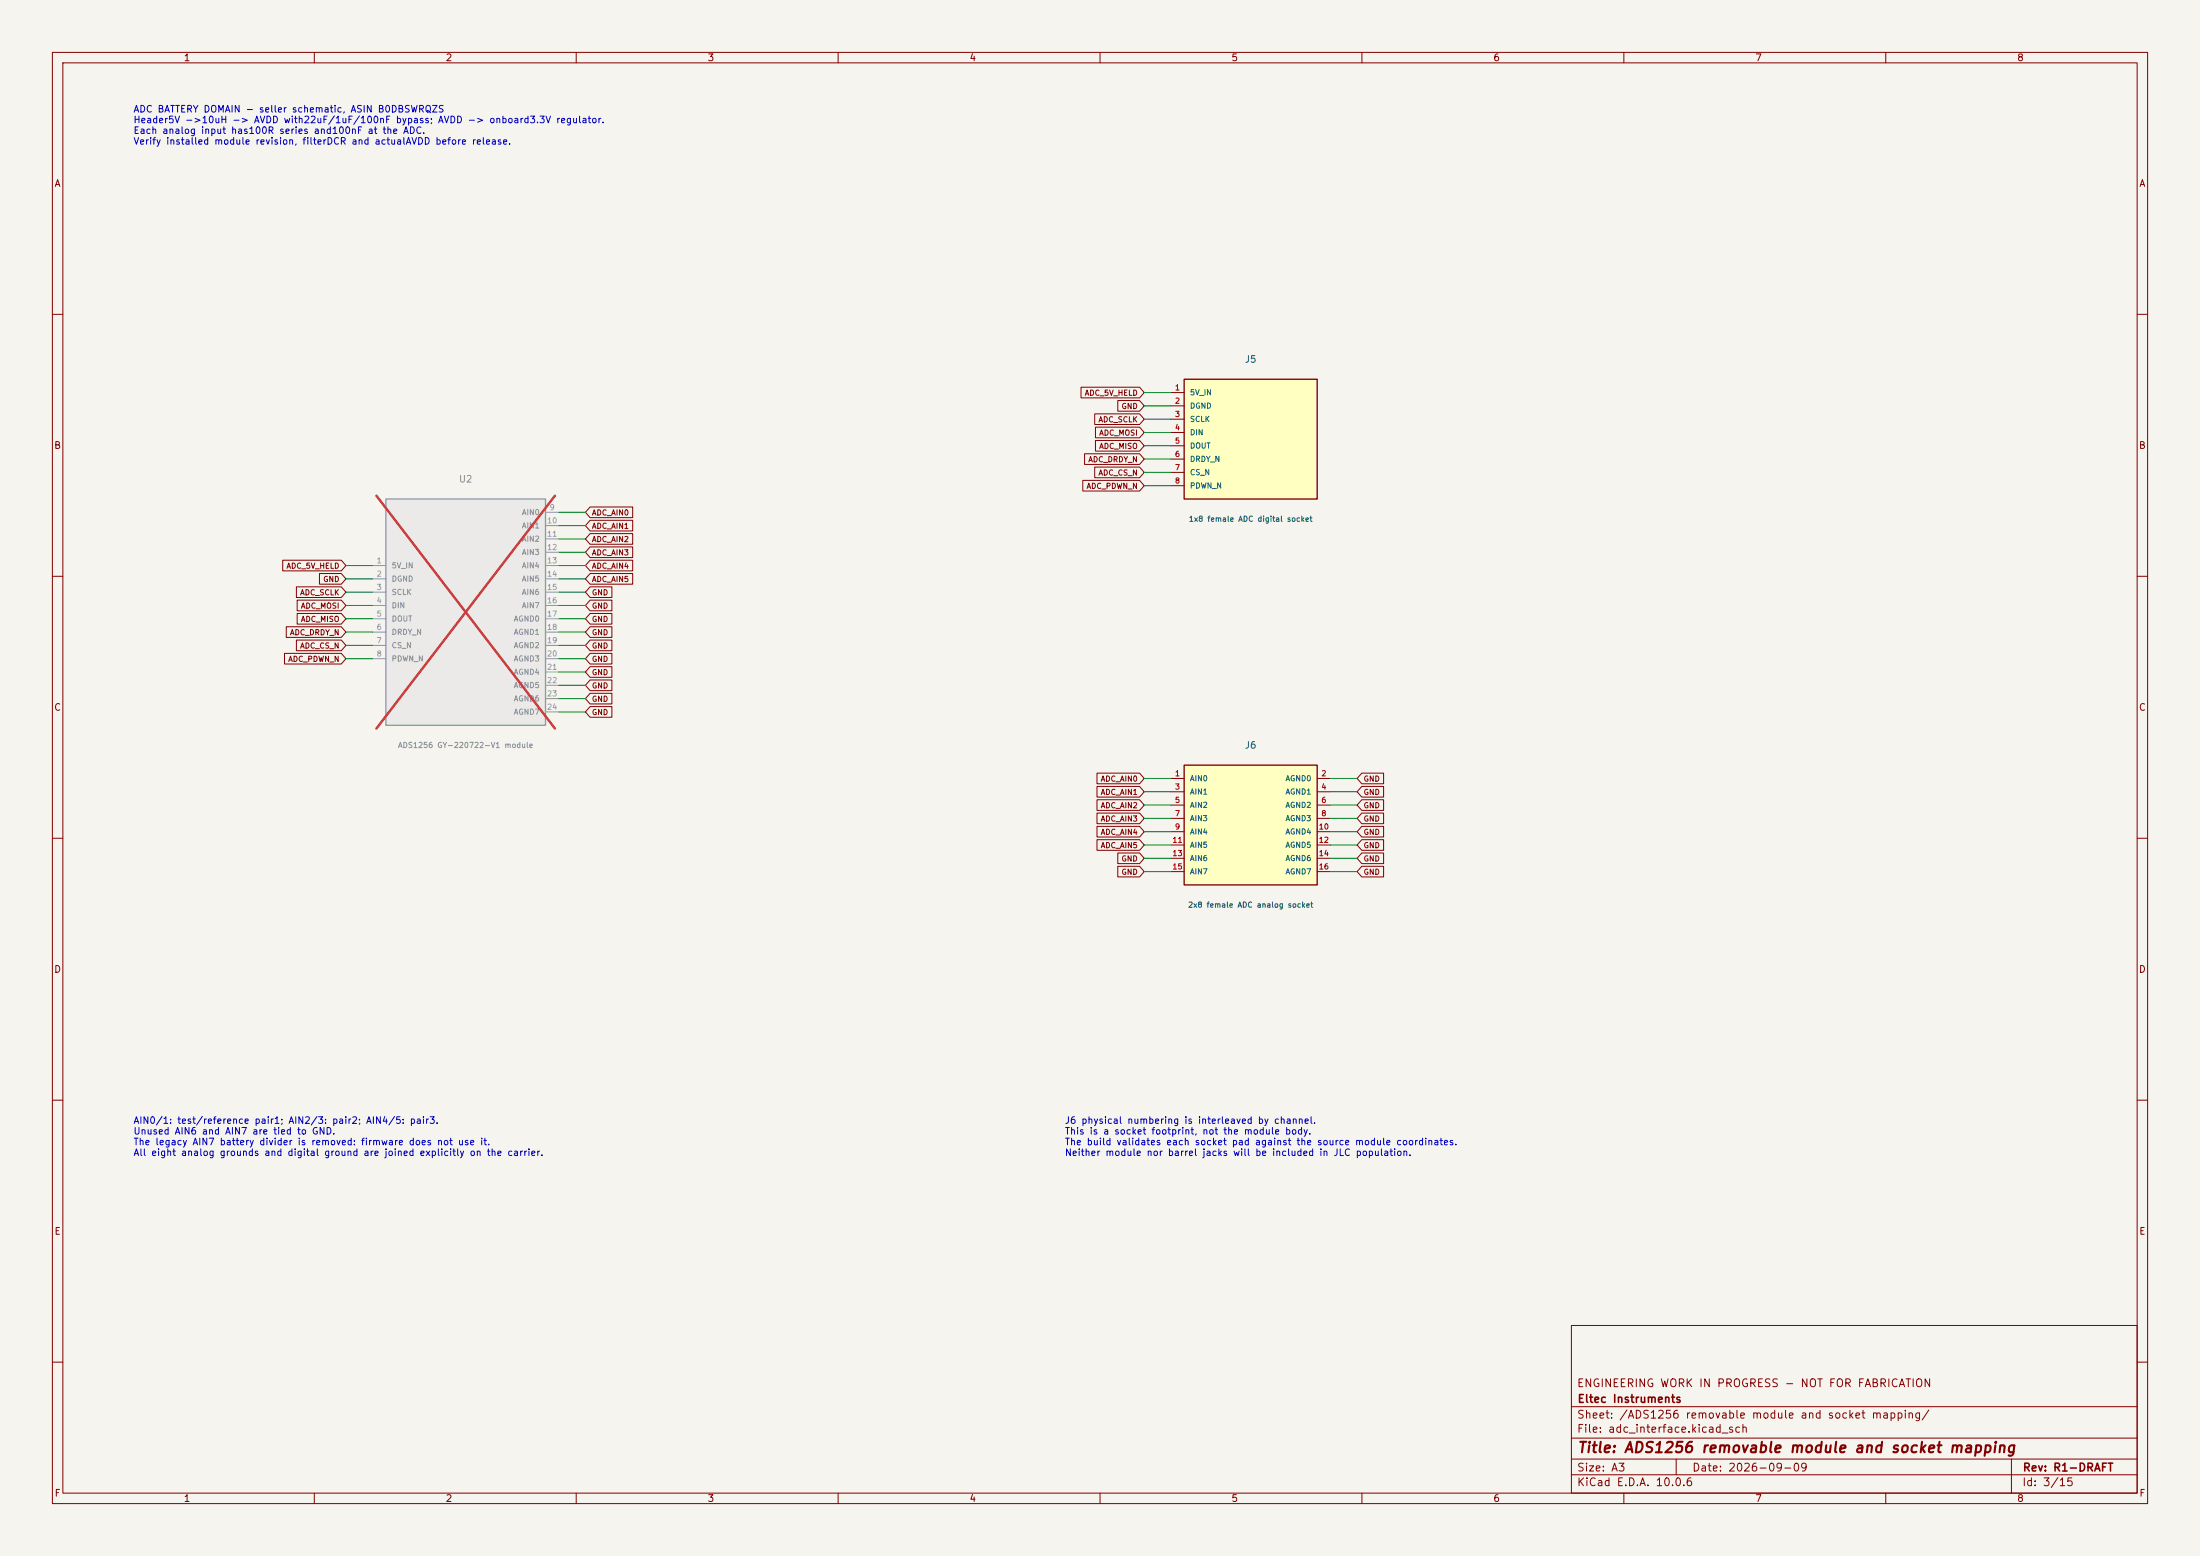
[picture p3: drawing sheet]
(kicad_sch
 (version 20260306)
 (generator "eeschema")
 (generator_version "10.0")
 (paper "A3")
 (title_block
  (title "ADS1256 removable module and socket mapping")
  (date "2026-09-09")
  (rev "R1-DRAFT")
  (company "Eltec Instruments")
  (comment 1 "ENGINEERING WORK IN PROGRESS - NOT FOR FABRICATION"))
 (lib_symbols
  (symbol "Eltec_Master:ADC_Analog_Socket"
   (pin_names
    (offset 1.016)) (exclude_from_sim no) (in_bom yes) (on_board yes)
   (in_pos_files yes)
   (duplicate_pin_numbers_are_jumpers no)
   (property "Reference" "U" (at 0 15.24 0) (show_name no) (do_not_autoplace no) (effects (font (size 1.27 1.27))))
   (property "Value" "ADC_Analog_Socket" (at 0 -15.24 0) (show_name no) (do_not_autoplace no) (effects (font (size 1.27 1.27))))
   (property "Footprint" "" (at 0 0 0) (show_name no) (do_not_autoplace no) (hide yes) (effects (font (size 1.27 1.27))))
   (property "Datasheet" "" (at 0 0 0) (show_name no) (do_not_autoplace no) (hide yes) (effects (font (size 1.27 1.27))))
   (property "Description" "" (at 0 0 0) (show_name no) (do_not_autoplace no) (hide yes) (effects (font (size 1.27 1.27))))
   (symbol "ADC_Analog_Socket_0_1"
    (rectangle (start -12.7 11.43) (end 12.7 -11.43) (stroke (width 0.254) (type default)) (fill (type background))))
   (symbol "ADC_Analog_Socket_1_1"
    (pin passive line (at -15.24 8.89 0) (length 2.54) (name "AIN0" (effects (font (size 1.016 1.016)))) (number "1" (effects (font (size 1.016 1.016)))))
    (pin passive line (at 15.24 8.89 180) (length 2.54) (name "AGND0" (effects (font (size 1.016 1.016)))) (number "2" (effects (font (size 1.016 1.016)))))
    (pin passive line (at -15.24 6.35 0) (length 2.54) (name "AIN1" (effects (font (size 1.016 1.016)))) (number "3" (effects (font (size 1.016 1.016)))))
    (pin passive line (at 15.24 6.35 180) (length 2.54) (name "AGND1" (effects (font (size 1.016 1.016)))) (number "4" (effects (font (size 1.016 1.016)))))
    (pin passive line (at -15.24 3.81 0) (length 2.54) (name "AIN2" (effects (font (size 1.016 1.016)))) (number "5" (effects (font (size 1.016 1.016)))))
    (pin passive line (at 15.24 3.81 180) (length 2.54) (name "AGND2" (effects (font (size 1.016 1.016)))) (number "6" (effects (font (size 1.016 1.016)))))
    (pin passive line (at -15.24 1.27 0) (length 2.54) (name "AIN3" (effects (font (size 1.016 1.016)))) (number "7" (effects (font (size 1.016 1.016)))))
    (pin passive line (at 15.24 1.27 180) (length 2.54) (name "AGND3" (effects (font (size 1.016 1.016)))) (number "8" (effects (font (size 1.016 1.016)))))
    (pin passive line (at -15.24 -1.27 0) (length 2.54) (name "AIN4" (effects (font (size 1.016 1.016)))) (number "9" (effects (font (size 1.016 1.016)))))
    (pin passive line (at 15.24 -1.27 180) (length 2.54) (name "AGND4" (effects (font (size 1.016 1.016)))) (number "10" (effects (font (size 1.016 1.016)))))
    (pin passive line (at -15.24 -3.81 0) (length 2.54) (name "AIN5" (effects (font (size 1.016 1.016)))) (number "11" (effects (font (size 1.016 1.016)))))
    (pin passive line (at 15.24 -3.81 180) (length 2.54) (name "AGND5" (effects (font (size 1.016 1.016)))) (number "12" (effects (font (size 1.016 1.016)))))
    (pin passive line (at -15.24 -6.35 0) (length 2.54) (name "AIN6" (effects (font (size 1.016 1.016)))) (number "13" (effects (font (size 1.016 1.016)))))
    (pin passive line (at 15.24 -6.35 180) (length 2.54) (name "AGND6" (effects (font (size 1.016 1.016)))) (number "14" (effects (font (size 1.016 1.016)))))
    (pin passive line (at -15.24 -8.89 0) (length 2.54) (name "AIN7" (effects (font (size 1.016 1.016)))) (number "15" (effects (font (size 1.016 1.016)))))
    (pin passive line (at 15.24 -8.89 180) (length 2.54) (name "AGND7" (effects (font (size 1.016 1.016)))) (number "16" (effects (font (size 1.016 1.016))))))
   (embedded_fonts no))
  (symbol "Eltec_Master:ADC_Digital_Socket"
   (pin_names
    (offset 1.016)) (exclude_from_sim no) (in_bom yes) (on_board yes)
   (in_pos_files yes)
   (duplicate_pin_numbers_are_jumpers no)
   (property "Reference" "U" (at 0 15.24 0) (show_name no) (do_not_autoplace no) (effects (font (size 1.27 1.27))))
   (property "Value" "ADC_Digital_Socket" (at 0 -15.24 0) (show_name no) (do_not_autoplace no) (effects (font (size 1.27 1.27))))
   (property "Footprint" "" (at 0 0 0) (show_name no) (do_not_autoplace no) (hide yes) (effects (font (size 1.27 1.27))))
   (property "Datasheet" "" (at 0 0 0) (show_name no) (do_not_autoplace no) (hide yes) (effects (font (size 1.27 1.27))))
   (property "Description" "" (at 0 0 0) (show_name no) (do_not_autoplace no) (hide yes) (effects (font (size 1.27 1.27))))
   (symbol "ADC_Digital_Socket_0_1"
    (rectangle (start -12.7 11.43) (end 12.7 -11.43) (stroke (width 0.254) (type default)) (fill (type background))))
   (symbol "ADC_Digital_Socket_1_1"
    (pin passive line (at -15.24 8.89 0) (length 2.54) (name "5V_IN" (effects (font (size 1.016 1.016)))) (number "1" (effects (font (size 1.016 1.016)))))
    (pin passive line (at -15.24 6.35 0) (length 2.54) (name "DGND" (effects (font (size 1.016 1.016)))) (number "2" (effects (font (size 1.016 1.016)))))
    (pin passive line (at -15.24 3.81 0) (length 2.54) (name "SCLK" (effects (font (size 1.016 1.016)))) (number "3" (effects (font (size 1.016 1.016)))))
    (pin passive line (at -15.24 1.27 0) (length 2.54) (name "DIN" (effects (font (size 1.016 1.016)))) (number "4" (effects (font (size 1.016 1.016)))))
    (pin passive line (at -15.24 -1.27 0) (length 2.54) (name "DOUT" (effects (font (size 1.016 1.016)))) (number "5" (effects (font (size 1.016 1.016)))))
    (pin passive line (at -15.24 -3.81 0) (length 2.54) (name "DRDY_N" (effects (font (size 1.016 1.016)))) (number "6" (effects (font (size 1.016 1.016)))))
    (pin passive line (at -15.24 -6.35 0) (length 2.54) (name "CS_N" (effects (font (size 1.016 1.016)))) (number "7" (effects (font (size 1.016 1.016)))))
    (pin passive line (at -15.24 -8.89 0) (length 2.54) (name "PDWN_N" (effects (font (size 1.016 1.016)))) (number "8" (effects (font (size 1.016 1.016))))))
   (embedded_fonts no))
  (symbol "Eltec_Master:ADS1256_GY_Module"
   (pin_names
    (offset 1.016)) (exclude_from_sim no) (in_bom yes) (on_board yes)
   (in_pos_files yes)
   (duplicate_pin_numbers_are_jumpers no)
   (property "Reference" "U" (at 0 25.4 0) (show_name no) (do_not_autoplace no) (effects (font (size 1.27 1.27))))
   (property "Value" "ADS1256_GY_Module" (at 0 -25.4 0) (show_name no) (do_not_autoplace no) (effects (font (size 1.27 1.27))))
   (property "Footprint" "" (at 0 0 0) (show_name no) (do_not_autoplace no) (hide yes) (effects (font (size 1.27 1.27))))
   (property "Datasheet" "" (at 0 0 0) (show_name no) (do_not_autoplace no) (hide yes) (effects (font (size 1.27 1.27))))
   (property "Description" "GY-220722-V1 header map from original carrier; seller schematic shows10uH between5V header andAVDD" (at 0 0 0) (show_name no) (do_not_autoplace no) (hide yes) (effects (font (size 1.27 1.27))))
   (symbol "ADS1256_GY_Module_0_1"
    (rectangle (start -15.24 21.59) (end 15.24 -21.59) (stroke (width 0.254) (type default)) (fill (type background))))
   (symbol "ADS1256_GY_Module_1_1"
    (pin power_in line (at -17.78 8.89 0) (length 2.54) (name "5V_IN" (effects (font (size 1.016 1.016)))) (number "1" (effects (font (size 1.016 1.016)))))
    (pin power_in line (at -17.78 6.35 0) (length 2.54) (name "DGND" (effects (font (size 1.016 1.016)))) (number "2" (effects (font (size 1.016 1.016)))))
    (pin input line (at -17.78 3.81 0) (length 2.54) (name "SCLK" (effects (font (size 1.016 1.016)))) (number "3" (effects (font (size 1.016 1.016)))))
    (pin input line (at -17.78 1.27 0) (length 2.54) (name "DIN" (effects (font (size 1.016 1.016)))) (number "4" (effects (font (size 1.016 1.016)))))
    (pin output line (at -17.78 -1.27 0) (length 2.54) (name "DOUT" (effects (font (size 1.016 1.016)))) (number "5" (effects (font (size 1.016 1.016)))))
    (pin output line (at -17.78 -3.81 0) (length 2.54) (name "DRDY_N" (effects (font (size 1.016 1.016)))) (number "6" (effects (font (size 1.016 1.016)))))
    (pin input line (at -17.78 -6.35 0) (length 2.54) (name "CS_N" (effects (font (size 1.016 1.016)))) (number "7" (effects (font (size 1.016 1.016)))))
    (pin input line (at -17.78 -8.89 0) (length 2.54) (name "PDWN_N" (effects (font (size 1.016 1.016)))) (number "8" (effects (font (size 1.016 1.016)))))
    (pin input line (at 17.78 19.05 180) (length 2.54) (name "AIN0" (effects (font (size 1.016 1.016)))) (number "9" (effects (font (size 1.016 1.016)))))
    (pin input line (at 17.78 16.51 180) (length 2.54) (name "AIN1" (effects (font (size 1.016 1.016)))) (number "10" (effects (font (size 1.016 1.016)))))
    (pin input line (at 17.78 13.97 180) (length 2.54) (name "AIN2" (effects (font (size 1.016 1.016)))) (number "11" (effects (font (size 1.016 1.016)))))
    (pin input line (at 17.78 11.43 180) (length 2.54) (name "AIN3" (effects (font (size 1.016 1.016)))) (number "12" (effects (font (size 1.016 1.016)))))
    (pin input line (at 17.78 8.89 180) (length 2.54) (name "AIN4" (effects (font (size 1.016 1.016)))) (number "13" (effects (font (size 1.016 1.016)))))
    (pin input line (at 17.78 6.35 180) (length 2.54) (name "AIN5" (effects (font (size 1.016 1.016)))) (number "14" (effects (font (size 1.016 1.016)))))
    (pin input line (at 17.78 3.81 180) (length 2.54) (name "AIN6" (effects (font (size 1.016 1.016)))) (number "15" (effects (font (size 1.016 1.016)))))
    (pin input line (at 17.78 1.27 180) (length 2.54) (name "AIN7" (effects (font (size 1.016 1.016)))) (number "16" (effects (font (size 1.016 1.016)))))
    (pin power_in line (at 17.78 -1.27 180) (length 2.54) (name "AGND0" (effects (font (size 1.016 1.016)))) (number "17" (effects (font (size 1.016 1.016)))))
    (pin power_in line (at 17.78 -3.81 180) (length 2.54) (name "AGND1" (effects (font (size 1.016 1.016)))) (number "18" (effects (font (size 1.016 1.016)))))
    (pin power_in line (at 17.78 -6.35 180) (length 2.54) (name "AGND2" (effects (font (size 1.016 1.016)))) (number "19" (effects (font (size 1.016 1.016)))))
    (pin power_in line (at 17.78 -8.89 180) (length 2.54) (name "AGND3" (effects (font (size 1.016 1.016)))) (number "20" (effects (font (size 1.016 1.016)))))
    (pin power_in line (at 17.78 -11.43 180) (length 2.54) (name "AGND4" (effects (font (size 1.016 1.016)))) (number "21" (effects (font (size 1.016 1.016)))))
    (pin power_in line (at 17.78 -13.97 180) (length 2.54) (name "AGND5" (effects (font (size 1.016 1.016)))) (number "22" (effects (font (size 1.016 1.016)))))
    (pin power_in line (at 17.78 -16.51 180) (length 2.54) (name "AGND6" (effects (font (size 1.016 1.016)))) (number "23" (effects (font (size 1.016 1.016)))))
    (pin power_in line (at 17.78 -19.05 180) (length 2.54) (name "AGND7" (effects (font (size 1.016 1.016)))) (number "24" (effects (font (size 1.016 1.016))))))
   (embedded_fonts no)))
 (text "AIN0/1: test/reference pair1; AIN2/3: pair2; AIN4/5: pair3.\nUnused AIN6 and AIN7 are tied to GND.\nThe legacy AIN7 battery divider is removed: firmware does not use it.\nAll eight analog grounds and digital ground are joined explicitly on the carrier."
  (exclude_from_sim no)
  (at 25.4 213.36 0)
  (effects (font (size 1.27 1.27)) (justify left top)))
 (text "J6 physical numbering is interleaved by channel.\nThis is a socket footprint, not the module body.\nThe build validates each socket pad against the source module coordinates.\nNeither module nor barrel jacks will be included in JLC population."
  (exclude_from_sim no)
  (at 203.2 213.36 0)
  (effects (font (size 1.27 1.27)) (justify left top)))
 (text "ADC BATTERY DOMAIN - seller schematic, ASIN B0DBSWRQZS\nHeader5V ->10uH -> AVDD with22uF/1uF/100nF bypass; AVDD -> onboard3.3V regulator.\nEach analog input has100R series and100nF at the ADC.\nVerify installed module revision, filterDCR and actualAVDD before release."
  (exclude_from_sim no)
  (at 25.4 20.32 0)
  (effects (font (size 1.27 1.27)) (justify left top)))
 (wire
  (pts (xy 71.12 115.57) (xy 66.04 115.57))
  (stroke (width 0) (type default)))
 (wire
  (pts (xy 223.52 90.17) (xy 218.44 90.17))
  (stroke (width 0) (type default)))
 (wire
  (pts (xy 71.12 113.03) (xy 66.04 113.03))
  (stroke (width 0) (type default)))
 (wire
  (pts (xy 223.52 87.63) (xy 218.44 87.63))
  (stroke (width 0) (type default)))
 (wire
  (pts (xy 106.68 130.81) (xy 111.76 130.81))
  (stroke (width 0) (type default)))
 (wire
  (pts (xy 106.68 115.57) (xy 111.76 115.57))
  (stroke (width 0) (type default)))
 (wire
  (pts (xy 223.52 80.01) (xy 218.44 80.01))
  (stroke (width 0) (type default)))
 (wire
  (pts (xy 254 161.29) (xy 259.08 161.29))
  (stroke (width 0) (type default)))
 (wire
  (pts (xy 254 158.75) (xy 259.08 158.75))
  (stroke (width 0) (type default)))
 (wire
  (pts (xy 106.68 107.95) (xy 111.76 107.95))
  (stroke (width 0) (type default)))
 (wire
  (pts (xy 106.68 113.03) (xy 111.76 113.03))
  (stroke (width 0) (type default)))
 (wire
  (pts (xy 71.12 125.73) (xy 66.04 125.73))
  (stroke (width 0) (type default)))
 (wire
  (pts (xy 223.52 156.21) (xy 218.44 156.21))
  (stroke (width 0) (type default)))
 (wire
  (pts (xy 106.68 97.79) (xy 111.76 97.79))
  (stroke (width 0) (type default)))
 (wire
  (pts (xy 106.68 125.73) (xy 111.76 125.73))
  (stroke (width 0) (type default)))
 (wire
  (pts (xy 223.52 151.13) (xy 218.44 151.13))
  (stroke (width 0) (type default)))
 (wire
  (pts (xy 254 153.67) (xy 259.08 153.67))
  (stroke (width 0) (type default)))
 (wire
  (pts (xy 71.12 120.65) (xy 66.04 120.65))
  (stroke (width 0) (type default)))
 (wire
  (pts (xy 106.68 120.65) (xy 111.76 120.65))
  (stroke (width 0) (type default)))
 (wire
  (pts (xy 106.68 118.11) (xy 111.76 118.11))
  (stroke (width 0) (type default)))
 (wire
  (pts (xy 71.12 123.19) (xy 66.04 123.19))
  (stroke (width 0) (type default)))
 (wire
  (pts (xy 71.12 118.11) (xy 66.04 118.11))
  (stroke (width 0) (type default)))
 (wire
  (pts (xy 223.52 158.75) (xy 218.44 158.75))
  (stroke (width 0) (type default)))
 (wire
  (pts (xy 106.68 100.33) (xy 111.76 100.33))
  (stroke (width 0) (type default)))
 (wire
  (pts (xy 223.52 166.37) (xy 218.44 166.37))
  (stroke (width 0) (type default)))
 (wire
  (pts (xy 223.52 161.29) (xy 218.44 161.29))
  (stroke (width 0) (type default)))
 (wire
  (pts (xy 106.68 105.41) (xy 111.76 105.41))
  (stroke (width 0) (type default)))
 (wire
  (pts (xy 223.52 74.93) (xy 218.44 74.93))
  (stroke (width 0) (type default)))
 (wire
  (pts (xy 106.68 135.89) (xy 111.76 135.89))
  (stroke (width 0) (type default)))
 (wire
  (pts (xy 254 148.59) (xy 259.08 148.59))
  (stroke (width 0) (type default)))
 (wire
  (pts (xy 106.68 128.27) (xy 111.76 128.27))
  (stroke (width 0) (type default)))
 (wire
  (pts (xy 254 166.37) (xy 259.08 166.37))
  (stroke (width 0) (type default)))
 (wire
  (pts (xy 223.52 85.09) (xy 218.44 85.09))
  (stroke (width 0) (type default)))
 (wire
  (pts (xy 254 151.13) (xy 259.08 151.13))
  (stroke (width 0) (type default)))
 (wire
  (pts (xy 223.52 92.71) (xy 218.44 92.71))
  (stroke (width 0) (type default)))
 (wire
  (pts (xy 106.68 110.49) (xy 111.76 110.49))
  (stroke (width 0) (type default)))
 (wire
  (pts (xy 223.52 148.59) (xy 218.44 148.59))
  (stroke (width 0) (type default)))
 (wire
  (pts (xy 254 156.21) (xy 259.08 156.21))
  (stroke (width 0) (type default)))
 (wire
  (pts (xy 71.12 107.95) (xy 66.04 107.95))
  (stroke (width 0) (type default)))
 (wire
  (pts (xy 106.68 123.19) (xy 111.76 123.19))
  (stroke (width 0) (type default)))
 (wire
  (pts (xy 71.12 110.49) (xy 66.04 110.49))
  (stroke (width 0) (type default)))
 (wire
  (pts (xy 223.52 163.83) (xy 218.44 163.83))
  (stroke (width 0) (type default)))
 (wire
  (pts (xy 254 163.83) (xy 259.08 163.83))
  (stroke (width 0) (type default)))
 (wire
  (pts (xy 223.52 77.47) (xy 218.44 77.47))
  (stroke (width 0) (type default)))
 (wire
  (pts (xy 106.68 102.87) (xy 111.76 102.87))
  (stroke (width 0) (type default)))
 (wire
  (pts (xy 223.52 82.55) (xy 218.44 82.55))
  (stroke (width 0) (type default)))
 (wire
  (pts (xy 223.52 153.67) (xy 218.44 153.67))
  (stroke (width 0) (type default)))
 (wire
  (pts (xy 106.68 133.35) (xy 111.76 133.35))
  (stroke (width 0) (type default)))
 (global_label "ADC_5V_HELD"
  (shape input)
  (at 66.04 107.95 180)
  (effects (font (size 1.016 1.016)) (justify right))
  (property "Intersheetrefs" "${INTERSHEET_REFS}" (at 66.04 107.95 0) (hide yes) (show_name no) (do_not_autoplace no) (effects (font (size 1.27 1.27)))))
 (global_label "ADC_AIN3"
  (shape input)
  (at 218.44 156.21 180)
  (effects (font (size 1.016 1.016)) (justify right))
  (property "Intersheetrefs" "${INTERSHEET_REFS}" (at 218.44 156.21 0) (hide yes) (show_name no) (do_not_autoplace no) (effects (font (size 1.27 1.27)))))
 (global_label "GND"
  (shape input)
  (at 259.08 158.75 0)
  (effects (font (size 1.016 1.016)) (justify left))
  (property "Intersheetrefs" "${INTERSHEET_REFS}" (at 259.08 158.75 0) (hide yes) (show_name no) (do_not_autoplace no) (effects (font (size 1.27 1.27)))))
 (global_label "GND"
  (shape input)
  (at 111.76 135.89 0)
  (effects (font (size 1.016 1.016)) (justify left))
  (property "Intersheetrefs" "${INTERSHEET_REFS}" (at 111.76 135.89 0) (hide yes) (show_name no) (do_not_autoplace no) (effects (font (size 1.27 1.27)))))
 (global_label "GND"
  (shape input)
  (at 111.76 133.35 0)
  (effects (font (size 1.016 1.016)) (justify left))
  (property "Intersheetrefs" "${INTERSHEET_REFS}" (at 111.76 133.35 0) (hide yes) (show_name no) (do_not_autoplace no) (effects (font (size 1.27 1.27)))))
 (global_label "ADC_SCLK"
  (shape input)
  (at 66.04 113.03 180)
  (effects (font (size 1.016 1.016)) (justify right))
  (property "Intersheetrefs" "${INTERSHEET_REFS}" (at 66.04 113.03 0) (hide yes) (show_name no) (do_not_autoplace no) (effects (font (size 1.27 1.27)))))
 (global_label "GND"
  (shape input)
  (at 259.08 163.83 0)
  (effects (font (size 1.016 1.016)) (justify left))
  (property "Intersheetrefs" "${INTERSHEET_REFS}" (at 259.08 163.83 0) (hide yes) (show_name no) (do_not_autoplace no) (effects (font (size 1.27 1.27)))))
 (global_label "GND"
  (shape input)
  (at 111.76 113.03 0)
  (effects (font (size 1.016 1.016)) (justify left))
  (property "Intersheetrefs" "${INTERSHEET_REFS}" (at 111.76 113.03 0) (hide yes) (show_name no) (do_not_autoplace no) (effects (font (size 1.27 1.27)))))
 (global_label "GND"
  (shape input)
  (at 218.44 163.83 180)
  (effects (font (size 1.016 1.016)) (justify right))
  (property "Intersheetrefs" "${INTERSHEET_REFS}" (at 218.44 163.83 0) (hide yes) (show_name no) (do_not_autoplace no) (effects (font (size 1.27 1.27)))))
 (global_label "ADC_AIN5"
  (shape input)
  (at 218.44 161.29 180)
  (effects (font (size 1.016 1.016)) (justify right))
  (property "Intersheetrefs" "${INTERSHEET_REFS}" (at 218.44 161.29 0) (hide yes) (show_name no) (do_not_autoplace no) (effects (font (size 1.27 1.27)))))
 (global_label "ADC_MISO"
  (shape input)
  (at 66.04 118.11 180)
  (effects (font (size 1.016 1.016)) (justify right))
  (property "Intersheetrefs" "${INTERSHEET_REFS}" (at 66.04 118.11 0) (hide yes) (show_name no) (do_not_autoplace no) (effects (font (size 1.27 1.27)))))
 (global_label "GND"
  (shape input)
  (at 259.08 156.21 0)
  (effects (font (size 1.016 1.016)) (justify left))
  (property "Intersheetrefs" "${INTERSHEET_REFS}" (at 259.08 156.21 0) (hide yes) (show_name no) (do_not_autoplace no) (effects (font (size 1.27 1.27)))))
 (global_label "GND"
  (shape input)
  (at 111.76 115.57 0)
  (effects (font (size 1.016 1.016)) (justify left))
  (property "Intersheetrefs" "${INTERSHEET_REFS}" (at 111.76 115.57 0) (hide yes) (show_name no) (do_not_autoplace no) (effects (font (size 1.27 1.27)))))
 (global_label "ADC_AIN0"
  (shape input)
  (at 111.76 97.79 0)
  (effects (font (size 1.016 1.016)) (justify left))
  (property "Intersheetrefs" "${INTERSHEET_REFS}" (at 111.76 97.79 0) (hide yes) (show_name no) (do_not_autoplace no) (effects (font (size 1.27 1.27)))))
 (global_label "GND"
  (shape input)
  (at 218.44 166.37 180)
  (effects (font (size 1.016 1.016)) (justify right))
  (property "Intersheetrefs" "${INTERSHEET_REFS}" (at 218.44 166.37 0) (hide yes) (show_name no) (do_not_autoplace no) (effects (font (size 1.27 1.27)))))
 (global_label "GND"
  (shape input)
  (at 111.76 130.81 0)
  (effects (font (size 1.016 1.016)) (justify left))
  (property "Intersheetrefs" "${INTERSHEET_REFS}" (at 111.76 130.81 0) (hide yes) (show_name no) (do_not_autoplace no) (effects (font (size 1.27 1.27)))))
 (global_label "ADC_MISO"
  (shape input)
  (at 218.44 85.09 180)
  (effects (font (size 1.016 1.016)) (justify right))
  (property "Intersheetrefs" "${INTERSHEET_REFS}" (at 218.44 85.09 0) (hide yes) (show_name no) (do_not_autoplace no) (effects (font (size 1.27 1.27)))))
 (global_label "ADC_DRDY_N"
  (shape input)
  (at 218.44 87.63 180)
  (effects (font (size 1.016 1.016)) (justify right))
  (property "Intersheetrefs" "${INTERSHEET_REFS}" (at 218.44 87.63 0) (hide yes) (show_name no) (do_not_autoplace no) (effects (font (size 1.27 1.27)))))
 (global_label "ADC_DRDY_N"
  (shape input)
  (at 66.04 120.65 180)
  (effects (font (size 1.016 1.016)) (justify right))
  (property "Intersheetrefs" "${INTERSHEET_REFS}" (at 66.04 120.65 0) (hide yes) (show_name no) (do_not_autoplace no) (effects (font (size 1.27 1.27)))))
 (global_label "ADC_AIN2"
  (shape input)
  (at 111.76 102.87 0)
  (effects (font (size 1.016 1.016)) (justify left))
  (property "Intersheetrefs" "${INTERSHEET_REFS}" (at 111.76 102.87 0) (hide yes) (show_name no) (do_not_autoplace no) (effects (font (size 1.27 1.27)))))
 (global_label "GND"
  (shape input)
  (at 218.44 77.47 180)
  (effects (font (size 1.016 1.016)) (justify right))
  (property "Intersheetrefs" "${INTERSHEET_REFS}" (at 218.44 77.47 0) (hide yes) (show_name no) (do_not_autoplace no) (effects (font (size 1.27 1.27)))))
 (global_label "ADC_AIN1"
  (shape input)
  (at 111.76 100.33 0)
  (effects (font (size 1.016 1.016)) (justify left))
  (property "Intersheetrefs" "${INTERSHEET_REFS}" (at 111.76 100.33 0) (hide yes) (show_name no) (do_not_autoplace no) (effects (font (size 1.27 1.27)))))
 (global_label "ADC_AIN2"
  (shape input)
  (at 218.44 153.67 180)
  (effects (font (size 1.016 1.016)) (justify right))
  (property "Intersheetrefs" "${INTERSHEET_REFS}" (at 218.44 153.67 0) (hide yes) (show_name no) (do_not_autoplace no) (effects (font (size 1.27 1.27)))))
 (global_label "ADC_AIN4"
  (shape input)
  (at 111.76 107.95 0)
  (effects (font (size 1.016 1.016)) (justify left))
  (property "Intersheetrefs" "${INTERSHEET_REFS}" (at 111.76 107.95 0) (hide yes) (show_name no) (do_not_autoplace no) (effects (font (size 1.27 1.27)))))
 (global_label "ADC_5V_HELD"
  (shape input)
  (at 218.44 74.93 180)
  (effects (font (size 1.016 1.016)) (justify right))
  (property "Intersheetrefs" "${INTERSHEET_REFS}" (at 218.44 74.93 0) (hide yes) (show_name no) (do_not_autoplace no) (effects (font (size 1.27 1.27)))))
 (global_label "GND"
  (shape input)
  (at 111.76 120.65 0)
  (effects (font (size 1.016 1.016)) (justify left))
  (property "Intersheetrefs" "${INTERSHEET_REFS}" (at 111.76 120.65 0) (hide yes) (show_name no) (do_not_autoplace no) (effects (font (size 1.27 1.27)))))
 (global_label "ADC_SCLK"
  (shape input)
  (at 218.44 80.01 180)
  (effects (font (size 1.016 1.016)) (justify right))
  (property "Intersheetrefs" "${INTERSHEET_REFS}" (at 218.44 80.01 0) (hide yes) (show_name no) (do_not_autoplace no) (effects (font (size 1.27 1.27)))))
 (global_label "ADC_AIN5"
  (shape input)
  (at 111.76 110.49 0)
  (effects (font (size 1.016 1.016)) (justify left))
  (property "Intersheetrefs" "${INTERSHEET_REFS}" (at 111.76 110.49 0) (hide yes) (show_name no) (do_not_autoplace no) (effects (font (size 1.27 1.27)))))
 (global_label "ADC_AIN3"
  (shape input)
  (at 111.76 105.41 0)
  (effects (font (size 1.016 1.016)) (justify left))
  (property "Intersheetrefs" "${INTERSHEET_REFS}" (at 111.76 105.41 0) (hide yes) (show_name no) (do_not_autoplace no) (effects (font (size 1.27 1.27)))))
 (global_label "GND"
  (shape input)
  (at 259.08 161.29 0)
  (effects (font (size 1.016 1.016)) (justify left))
  (property "Intersheetrefs" "${INTERSHEET_REFS}" (at 259.08 161.29 0) (hide yes) (show_name no) (do_not_autoplace no) (effects (font (size 1.27 1.27)))))
 (global_label "ADC_CS_N"
  (shape input)
  (at 66.04 123.19 180)
  (effects (font (size 1.016 1.016)) (justify right))
  (property "Intersheetrefs" "${INTERSHEET_REFS}" (at 66.04 123.19 0) (hide yes) (show_name no) (do_not_autoplace no) (effects (font (size 1.27 1.27)))))
 (global_label "GND"
  (shape input)
  (at 259.08 166.37 0)
  (effects (font (size 1.016 1.016)) (justify left))
  (property "Intersheetrefs" "${INTERSHEET_REFS}" (at 259.08 166.37 0) (hide yes) (show_name no) (do_not_autoplace no) (effects (font (size 1.27 1.27)))))
 (global_label "ADC_CS_N"
  (shape input)
  (at 218.44 90.17 180)
  (effects (font (size 1.016 1.016)) (justify right))
  (property "Intersheetrefs" "${INTERSHEET_REFS}" (at 218.44 90.17 0) (hide yes) (show_name no) (do_not_autoplace no) (effects (font (size 1.27 1.27)))))
 (global_label "ADC_PDWN_N"
  (shape input)
  (at 218.44 92.71 180)
  (effects (font (size 1.016 1.016)) (justify right))
  (property "Intersheetrefs" "${INTERSHEET_REFS}" (at 218.44 92.71 0) (hide yes) (show_name no) (do_not_autoplace no) (effects (font (size 1.27 1.27)))))
 (global_label "ADC_AIN0"
  (shape input)
  (at 218.44 148.59 180)
  (effects (font (size 1.016 1.016)) (justify right))
  (property "Intersheetrefs" "${INTERSHEET_REFS}" (at 218.44 148.59 0) (hide yes) (show_name no) (do_not_autoplace no) (effects (font (size 1.27 1.27)))))
 (global_label "ADC_MOSI"
  (shape input)
  (at 66.04 115.57 180)
  (effects (font (size 1.016 1.016)) (justify right))
  (property "Intersheetrefs" "${INTERSHEET_REFS}" (at 66.04 115.57 0) (hide yes) (show_name no) (do_not_autoplace no) (effects (font (size 1.27 1.27)))))
 (global_label "GND"
  (shape input)
  (at 111.76 128.27 0)
  (effects (font (size 1.016 1.016)) (justify left))
  (property "Intersheetrefs" "${INTERSHEET_REFS}" (at 111.76 128.27 0) (hide yes) (show_name no) (do_not_autoplace no) (effects (font (size 1.27 1.27)))))
 (global_label "GND"
  (shape input)
  (at 66.04 110.49 180)
  (effects (font (size 1.016 1.016)) (justify right))
  (property "Intersheetrefs" "${INTERSHEET_REFS}" (at 66.04 110.49 0) (hide yes) (show_name no) (do_not_autoplace no) (effects (font (size 1.27 1.27)))))
 (global_label "ADC_MOSI"
  (shape input)
  (at 218.44 82.55 180)
  (effects (font (size 1.016 1.016)) (justify right))
  (property "Intersheetrefs" "${INTERSHEET_REFS}" (at 218.44 82.55 0) (hide yes) (show_name no) (do_not_autoplace no) (effects (font (size 1.27 1.27)))))
 (global_label "GND"
  (shape input)
  (at 111.76 123.19 0)
  (effects (font (size 1.016 1.016)) (justify left))
  (property "Intersheetrefs" "${INTERSHEET_REFS}" (at 111.76 123.19 0) (hide yes) (show_name no) (do_not_autoplace no) (effects (font (size 1.27 1.27)))))
 (global_label "ADC_AIN4"
  (shape input)
  (at 218.44 158.75 180)
  (effects (font (size 1.016 1.016)) (justify right))
  (property "Intersheetrefs" "${INTERSHEET_REFS}" (at 218.44 158.75 0) (hide yes) (show_name no) (do_not_autoplace no) (effects (font (size 1.27 1.27)))))
 (global_label "GND"
  (shape input)
  (at 259.08 153.67 0)
  (effects (font (size 1.016 1.016)) (justify left))
  (property "Intersheetrefs" "${INTERSHEET_REFS}" (at 259.08 153.67 0) (hide yes) (show_name no) (do_not_autoplace no) (effects (font (size 1.27 1.27)))))
 (global_label "GND"
  (shape input)
  (at 259.08 148.59 0)
  (effects (font (size 1.016 1.016)) (justify left))
  (property "Intersheetrefs" "${INTERSHEET_REFS}" (at 259.08 148.59 0) (hide yes) (show_name no) (do_not_autoplace no) (effects (font (size 1.27 1.27)))))
 (global_label "GND"
  (shape input)
  (at 111.76 125.73 0)
  (effects (font (size 1.016 1.016)) (justify left))
  (property "Intersheetrefs" "${INTERSHEET_REFS}" (at 111.76 125.73 0) (hide yes) (show_name no) (do_not_autoplace no) (effects (font (size 1.27 1.27)))))
 (global_label "ADC_AIN1"
  (shape input)
  (at 218.44 151.13 180)
  (effects (font (size 1.016 1.016)) (justify right))
  (property "Intersheetrefs" "${INTERSHEET_REFS}" (at 218.44 151.13 0) (hide yes) (show_name no) (do_not_autoplace no) (effects (font (size 1.27 1.27)))))
 (global_label "GND"
  (shape input)
  (at 111.76 118.11 0)
  (effects (font (size 1.016 1.016)) (justify left))
  (property "Intersheetrefs" "${INTERSHEET_REFS}" (at 111.76 118.11 0) (hide yes) (show_name no) (do_not_autoplace no) (effects (font (size 1.27 1.27)))))
 (global_label "ADC_PDWN_N"
  (shape input)
  (at 66.04 125.73 180)
  (effects (font (size 1.016 1.016)) (justify right))
  (property "Intersheetrefs" "${INTERSHEET_REFS}" (at 66.04 125.73 0) (hide yes) (show_name no) (do_not_autoplace no) (effects (font (size 1.27 1.27)))))
 (global_label "GND"
  (shape input)
  (at 259.08 151.13 0)
  (effects (font (size 1.016 1.016)) (justify left))
  (property "Intersheetrefs" "${INTERSHEET_REFS}" (at 259.08 151.13 0) (hide yes) (show_name no) (do_not_autoplace no) (effects (font (size 1.27 1.27)))))
 (symbol
  (lib_id "Eltec_Master:ADC_Analog_Socket")
  (at 238.76 157.48 0)
  (unit 1)
  (body_style 1)
  (exclude_from_sim no)
  (in_bom yes)
  (on_board yes)
  (in_pos_files yes)
  (dnp no)
  (property "Reference" "J6" (at 238.76 142.24 0) (show_name no) (do_not_autoplace no) (effects (font (size 1.27 1.27))))
  (property "Value" "2x8 female ADC analog socket" (at 238.76 172.72 0) (show_name no) (do_not_autoplace no) (effects (font (size 1.016 1.016))))
  (property "Footprint" "Eltec_Master:Socket_FG_2x08_P2.54_H8.5" (at 238.76 157.48 0) (hide yes) (show_name no) (do_not_autoplace no) (effects (font (size 1.27 1.27))))
  (property "Datasheet" "" (at 238.76 157.48 0) (hide yes) (show_name no) (do_not_autoplace no) (effects (font (size 1.27 1.27))))
  (property "Description" "Physical populated socket. Odd pins AIN0..7; even pins GND0..7. Pad geometry checked against native module." (at 238.76 157.48 0) (hide yes) (show_name no) (do_not_autoplace no) (effects (font (size 1.27 1.27))))
  (property "MPN" "FG-PM2.54-2-08P-H8.5" (at 238.76 157.48 0) (hide yes) (show_name no) (do_not_autoplace no) (effects (font (size 1.27 1.27))))
  (property "LCSC" "" (at 238.76 157.48 0) (hide yes) (show_name no) (do_not_autoplace no) (effects (font (size 1.27 1.27))))
  (property "Manufacturer" "FG" (at 238.76 157.48 0) (hide yes) (show_name no) (do_not_autoplace no) (effects (font (size 1.27 1.27))))
  (property "Assembly" "Populate" (at 238.76 157.48 0) (hide yes) (show_name no) (do_not_autoplace no) (effects (font (size 1.27 1.27))))
  (pin "1")
  (pin "3")
  (pin "5")
  (pin "7")
  (pin "9")
  (pin "11")
  (pin "13")
  (pin "15")
  (pin "2")
  (pin "4")
  (pin "6")
  (pin "8")
  (pin "10")
  (pin "12")
  (pin "14")
  (pin "16"))
 (symbol
  (lib_id "Eltec_Master:ADS1256_GY_Module")
  (at 88.9 116.84 0)
  (unit 1)
  (body_style 1)
  (exclude_from_sim no)
  (in_bom yes)
  (on_board no)
  (in_pos_files yes)
  (dnp yes)
  (property "Reference" "U2" (at 88.9 91.44 0) (show_name no) (do_not_autoplace no) (effects (font (size 1.27 1.27))))
  (property "Value" "ADS1256 GY-220722-V1 module" (at 88.9 142.24 0) (show_name no) (do_not_autoplace no) (effects (font (size 1.016 1.016))))
  (property "Footprint" "" (at 88.9 116.84 0) (hide yes) (show_name no) (do_not_autoplace no) (effects (font (size 1.27 1.27))))
  (property "Datasheet" "" (at 88.9 116.84 0) (hide yes) (show_name no) (do_not_autoplace no) (effects (font (size 1.27 1.27))))
  (property "Description" "Customer-inserted module. Seller circuit recovered; confirm installed module agrees and measure input-filterDCR/AVDD. Physical sockets areJ5/J6." (at 88.9 116.84 0) (hide yes) (show_name no) (do_not_autoplace no) (effects (font (size 1.27 1.27))))
  (property "MPN" "" (at 88.9 116.84 0) (hide yes) (show_name no) (do_not_autoplace no) (effects (font (size 1.27 1.27))))
  (property "LCSC" "" (at 88.9 116.84 0) (hide yes) (show_name no) (do_not_autoplace no) (effects (font (size 1.27 1.27))))
  (property "Manufacturer" "" (at 88.9 116.84 0) (hide yes) (show_name no) (do_not_autoplace no) (effects (font (size 1.27 1.27))))
  (property "Assembly" "Customer installed" (at 88.9 116.84 0) (hide yes) (show_name no) (do_not_autoplace no) (effects (font (size 1.27 1.27))))
  (pin "1")
  (pin "2")
  (pin "3")
  (pin "4")
  (pin "5")
  (pin "6")
  (pin "7")
  (pin "8")
  (pin "9")
  (pin "10")
  (pin "11")
  (pin "12")
  (pin "13")
  (pin "14")
  (pin "15")
  (pin "16")
  (pin "17")
  (pin "18")
  (pin "19")
  (pin "20")
  (pin "21")
  (pin "22")
  (pin "23")
  (pin "24"))
 (symbol
  (lib_id "Eltec_Master:ADC_Digital_Socket")
  (at 238.76 83.82 0)
  (unit 1)
  (body_style 1)
  (exclude_from_sim no)
  (in_bom yes)
  (on_board yes)
  (in_pos_files yes)
  (dnp no)
  (property "Reference" "J5" (at 238.76 68.58 0) (show_name no) (do_not_autoplace no) (effects (font (size 1.27 1.27))))
  (property "Value" "1x8 female ADC digital socket" (at 238.76 99.06 0) (show_name no) (do_not_autoplace no) (effects (font (size 1.016 1.016))))
  (property "Footprint" "Eltec_Master:Socket_Kinghelm_1x08_P2.54_H8.5" (at 238.76 83.82 0) (hide yes) (show_name no) (do_not_autoplace no) (effects (font (size 1.27 1.27))))
  (property "Datasheet" "" (at 238.76 83.82 0) (hide yes) (show_name no) (do_not_autoplace no) (effects (font (size 1.27 1.27))))
  (property "Description" "Physical populated socket. Pin1=module5V; native centers retained; candidate drawing verified, assembly matching pending." (at 238.76 83.82 0) (hide yes) (show_name no) (do_not_autoplace no) (effects (font (size 1.27 1.27))))
  (property "MPN" "KH-2.54FH-1X8P-H8.5" (at 238.76 83.82 0) (hide yes) (show_name no) (do_not_autoplace no) (effects (font (size 1.27 1.27))))
  (property "LCSC" "" (at 238.76 83.82 0) (hide yes) (show_name no) (do_not_autoplace no) (effects (font (size 1.27 1.27))))
  (property "Manufacturer" "Kinghelm" (at 238.76 83.82 0) (hide yes) (show_name no) (do_not_autoplace no) (effects (font (size 1.27 1.27))))
  (property "Assembly" "Populate" (at 238.76 83.82 0) (hide yes) (show_name no) (do_not_autoplace no) (effects (font (size 1.27 1.27))))
  (pin "1")
  (pin "2")
  (pin "3")
  (pin "4")
  (pin "5")
  (pin "6")
  (pin "7")
  (pin "8")))
